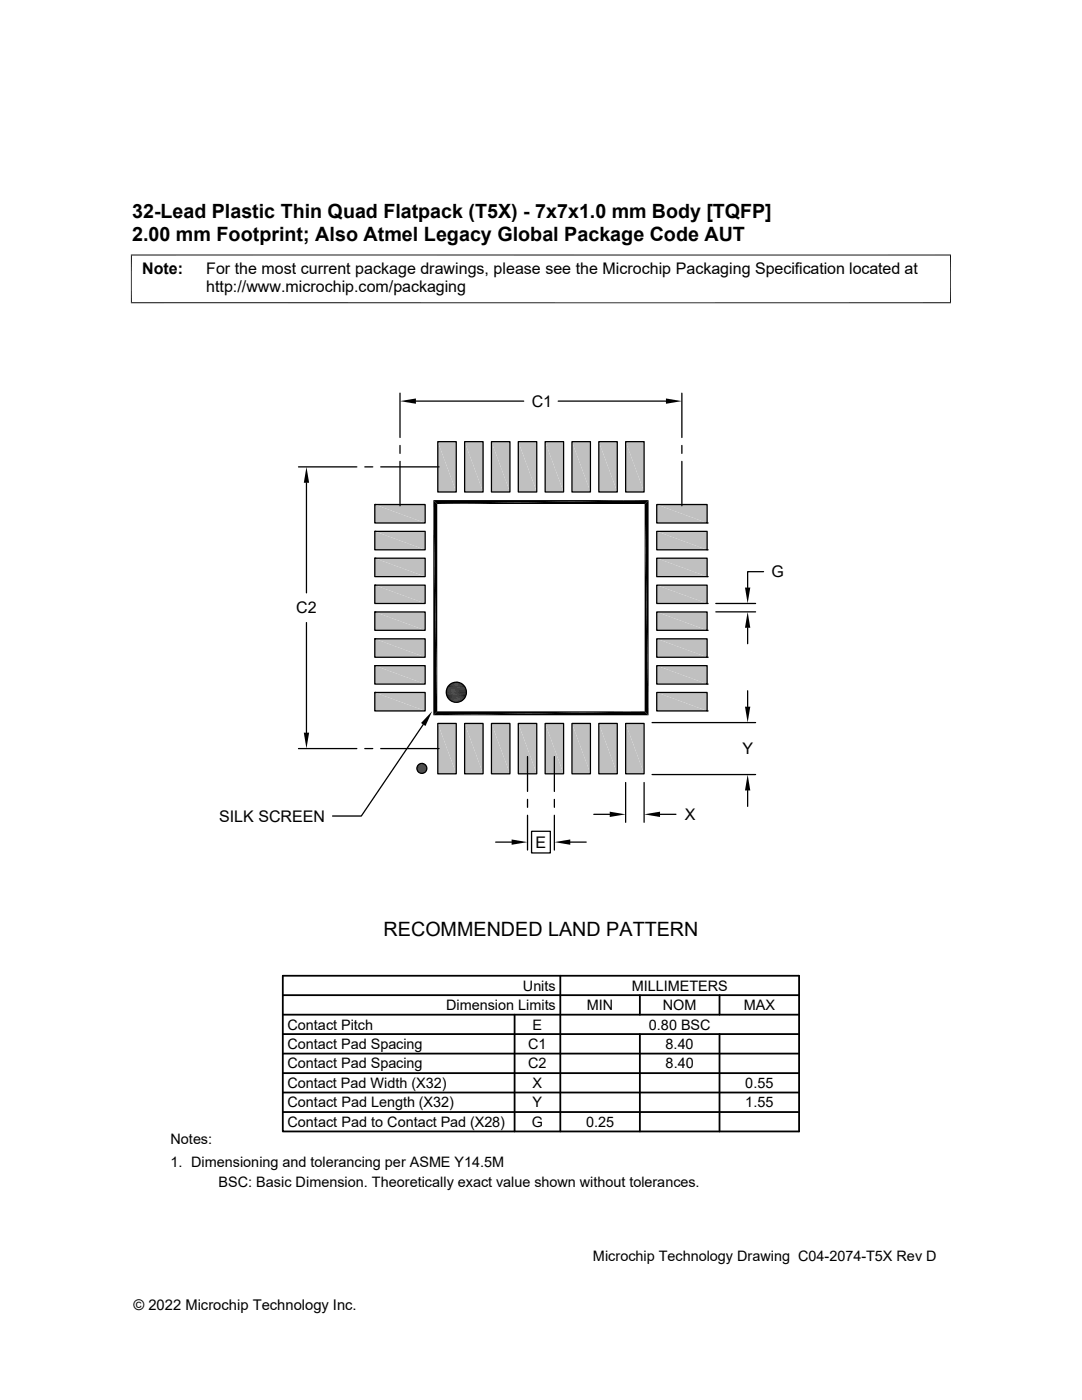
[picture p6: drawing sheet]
<svg xmlns="http://www.w3.org/2000/svg" width="216mm" height="279mm" viewBox="0 0 216 279" stroke-linecap="round" stroke-linejoin="round" font-family="sans-serif">
<g fill="#c0c0c0">
<path d="M124.8 88.1l3.7 10.1h-3.7z"/>
<path d="M124.8 88.1h3.7v10.1z"/>
<path d="M119.5 88.1l3.7 10.1h-3.7z"/>
<path d="M119.5 88.1h3.7v10.1z"/>
<path d="M114.1 88.1l3.7 10.1h-3.7z"/>
<path d="M114.1 88.1h3.7v10.1z"/>
<path d="M108.8 88.1l3.7 10.1h-3.7z"/>
<path d="M108.8 88.1h3.7v10.1z"/>
<path d="M103.4 88.1l3.7 10.1h-3.7z"/>
<path d="M103.4 88.1h3.7v10.1z"/>
<path d="M98.1 88.1l3.6 10.1h-3.6z"/>
<path d="M98.1 88.1h3.6v10.1z"/>
<path d="M92.7 88.1l3.7 10.1h-3.7z"/>
<path d="M92.7 88.1h3.7v10.1z"/>
<path d="M87.4 88.1l3.6 10.1h-3.6z"/>
<path d="M87.4 88.1h3.6v10.1z"/>
<path d="M131 100.7l10.1 3.7h-10.1z"/>
<path d="M131 100.7h10.1v3.7z"/>
<path d="M74.8 100.7l10 3.7h-10z"/>
<path d="M74.8 100.7h10v3.7z"/>
<path d="M131 106l10.1 3.7h-10.1z"/>
<path d="M131 106h10.1v3.7z"/>
<path d="M74.8 106l10 3.7h-10z"/>
<path d="M74.8 106h10v3.7z"/>
<path d="M131 111.4l10.1 3.7h-10.1z"/>
<path d="M131 111.4h10.1v3.7z"/>
<path d="M74.8 111.4l10 3.7h-10z"/>
<path d="M74.8 111.4h10v3.7z"/>
<path d="M131 116.8l10.1 3.6h-10.1z"/>
<path d="M131 116.8h10.1v3.6z"/>
<path d="M74.8 116.8l10 3.6h-10z"/>
<path d="M74.8 116.8h10v3.6z"/>
<path d="M131 122.1l10.1 3.7h-10.1z"/>
<path d="M131 122.1h10.1v3.7z"/>
<path d="M74.8 122.1l10 3.7h-10z"/>
<path d="M74.8 122.1h10v3.7z"/>
<path d="M131 127.5l10.1 3.7h-10.1z"/>
<path d="M131 127.5h10.1v3.7z"/>
<path d="M74.8 127.5l10 3.7h-10z"/>
<path d="M74.8 127.5h10v3.7z"/>
<path d="M131 132.8l10.1 3.7h-10.1z"/>
<path d="M131 132.8h10.1v3.7z"/>
<path d="M74.8 132.8l10 3.7h-10z"/>
<path d="M74.8 132.8h10v3.7z"/>
<path d="M131 138.2l10.1 3.7h-10.1z"/>
<path d="M131 138.2h10.1v3.7z"/>
<path d="M74.8 138.2l10 3.7h-10z"/>
<path d="M74.8 138.2h10v3.7z"/>
<path d="M124.8 144.4l3.7 10h-3.7z"/>
<path d="M124.8 144.4h3.7v10z"/>
<path d="M119.5 144.4l3.7 10h-3.7z"/>
<path d="M119.5 144.4h3.7v10z"/>
<path d="M114.1 144.4l3.7 10h-3.7z"/>
<path d="M114.1 144.4h3.7v10z"/>
<path d="M108.8 144.4l3.7 10h-3.7z"/>
<path d="M108.8 144.4h3.7v10z"/>
<path d="M103.4 144.4l3.7 10h-3.7z"/>
<path d="M103.4 144.4h3.7v10z"/>
<path d="M98.1 144.4l3.6 10h-3.6z"/>
<path d="M98.1 144.4h3.6v10z"/>
<path d="M92.7 144.4l3.7 10h-3.7z"/>
<path d="M92.7 144.4h3.7v10z"/>
<path d="M87.4 144.4l3.6 10h-3.6z"/>
<path d="M87.4 144.4h3.6v10z"/>
</g>
<g fill="none" stroke="#000" stroke-width=".25">
<path d="M79.8 78.5v8.8M136.1 78.5v8.8M59.6 93.2h11.6M61.2 96.4v21.9M72.8 93.2h1.6M76 93.2h11.6M79.8 88.9v1.6M79.8 92.1v8.8M83 80.1h21.5M87.4 88.1h3.6v10.1h-3.6zM92.7 88.1h3.7v10.1h-3.7zM98.1 88.1h3.6v10.1h-3.6z"/>
<path d="M103.4 88.1h3.7v10.1h-3.7zM108.8 88.1h3.7v10.1h-3.7zM111.4 80.1h21.5M114.1 88.1h3.7v10.1h-3.7zM119.5 88.1h3.7v10.1h-3.7zM124.8 88.1h3.7v10.1h-3.7zM136.1 88.9v1.6M136.1 92.1v8.8M74.8 100.7h10v3.7h-10zM74.8 100.7h.1M74.8 106h10v3.7h-10zM74.8 106h.1"/>
<path d="M74.8 111.4h10v3.7h-10zM74.8 111.4h.1M74.8 116.8h10v3.6h-10zM74.8 116.8h.1M131 116.8h10.1v3.6h-10.1zM131 111.4h10.1v3.7h-10.1zM131 106h10.1v3.7h-10.1zM131 100.7h10.1v3.7h-10.1zM141.1 115.1h.1M141.1 109.7h.1M141.1 104.4h.1M152.4 114.1h-3.2v3.2"/>
<path d="M61.2 124.2v22M74.8 122.1h10v3.7h-10zM74.8 122.1h.1M74.8 127.5h10v3.7h-10zM74.8 127.5h.1M74.8 132.8h10v3.7h-10zM74.8 132.8h.1M74.8 138.2h10v3.7h-10zM74.8 138.2h.1M131 138.2h10.1v3.7h-10.1zM131 132.8h10.1v3.7h-10.1zM131 127.5h10.1v3.7h-10.1z"/>
<path d="M131 122.1h10.1v3.7h-10.1zM141.1 136.5h.1M141.1 131.2h.1M141.1 125.8h.1M141.1 120.4h.1M142.8 122.1h8M142.8 120.4h8M149.2 125.3v3.2M149.2 137.9v3.1M59.6 149.4h11.6M72.8 149.4h1.6M76 149.4h11.6"/>
<path d="M84.5 144.6l-12.4 18.3h-5.7M87.4 144.4h3.6v10h-3.6zM92.7 144.4h3.7v10h-3.7zM98.1 144.4h3.6v10h-3.6zM103.4 144.4h3.7v10h-3.7zM105.3 151v6.9M105.3 159.5v1.6M108.8 144.4h3.7v10h-3.7zM110.6 151v6.9M110.6 159.5v1.6M114.1 144.4h3.7v10h-3.7zM119.5 144.4h3.7v10h-3.7z"/>
<path d="M124.8 144.4h3.7v10h-3.7zM124.8 156.2v7.9M128.5 156.2v7.9M130.1 154.6h20.7M130.1 144.2h20.7M141.1 141.9h.1M149.2 157.8v3.1M98.9 168.1h3.2M105.3 162.7v7M106.1 165.9h3.7v4.3h-3.7zM110.6 162.7v7M113.8 168.1h3.2"/>
<path d="M118.5 162.5h3.2M131.7 162.5h3.2"/>
<circle cx="91.1" cy="138.2" r="2.01"/>
<circle cx="84.2" cy="153.4" r=".99"/>
</g>
<g fill="none" stroke="#000" stroke-width=".36">
<path d="M56.4 194.7h103v31.1h-103zM56.4 198.6h103M111.8 194.7v31.1M127.7 198.6v3.9M143.6 198.6v3.9M56.4 202.5h103M56.4 210.3h103M56.4 206.4h103M56.4 214.2h103M56.4 218h103M102.7 202.5v23.3M127.7 206.4v19.4"/>
<path d="M143.6 206.4v19.4M56.4 221.9h103"/>
</g>
<g fill="#000">
<path d="M79.8 80.1l3.2-.6v1.1zM132.9 79.5l3.2 .6-3.2 .5zM61.2 93.2l.5 3.2h-1.1zM86.5 99.8h42.9l-42.2 .8zM128.6 100.6l.8-.8v42.9zM87.2 100.6l42.2-.8-.8 .8zM128.6 100.6l.8 42.1-.8-.7zM148.7 117.3h1l-.5 3.1zM90 139.9l1.9 .1zM90.2 136.3l1.9 .1zM90.2 136.3h1.7zM90.4 136.2l1.5 .1z"/>
<path d="M90.4 136.2h1.3zM90.6 136.2h1.1zM90.6 136.2h.9zM90.8 136.1l.7 .1zM90.8 136.1h.5zM149.2 122.1l.5 3.2h-1zM60.6 146.2h1.1l-.5 3.2zM83.2 153.5l2 .1zM83.2 153.5h2zM83.2 153.1l2 .1h-2zM83.2 153.1h2v.1zM83.2 153.6l1.9 .1h-1.9z"/>
<path d="M83.2 153.6h2l-.1 .1zM83.2 153l2 .1zM83.2 153.7l1.9 .1zM83.2 153.7h1.9zM83.3 152.9l1.8 .1zM83.3 153.8l1.7 .1zM83.3 153.8h1.8zM83.3 152.8l1.8 .1h-1.8zM83.3 152.8l1.8 .1zM83.3 153.9l1.7 .1zM83.3 153.9h1.7zM83.4 152.7l1.6 .1z"/>
<path d="M83.4 154l1.5 .1zM83.4 154h1.6zM83.4 152.7h1.6zM83.5 152.7h1.5zM83.5 154.1h1.3zM83.5 154.1h1.4zM83.5 152.6l1.4 .1h-1.4zM83.5 152.6l1.4 .1zM83.5 154.1l1.3 .1zM83.5 152.6h1.3zM83.6 152.5l1.2 .1zM83.6 154.2h1.1z"/>
<path d="M83.6 154.2h1.2zM83.6 152.5h1.2zM83.7 152.5h1.1zM83.7 154.2l.9 .1zM83.7 154.2h1zM83.7 152.5h1zM83.8 152.4l.9 .1zM83.8 154.3h.7zM83.8 154.3h.8zM83.8 152.4h.8zM83.8 154.3h.6zM83.8 152.4h.7z"/>
<path d="M84 152.4h.5zM84 154.3h.3zM84 154.3h.4zM86.2 141.9l-1.3 3-.9-.6zM84 152.4h.4zM84 152.3l.4 .1zM84 152.3h.3zM86.5 99.8l.7 42.2-.7 .7zM86.5 99.8l.7 .8v41.4zM90.2 140l1.5 .1zM90.2 140h1.7zM90.4 140.1h1.1z"/>
<path d="M90.4 140.1h1.3zM90.6 140.1l.7 .1zM90.6 140.1h.9zM90.8 140.2h.5zM87.2 142h41.4l-42.1 .7zM86.5 142.7l42.1-.7 .8 .7zM149.2 154.6l.5 3.2h-1zM148.7 141h1l-.5 3.2zM102.1 167.5l3.2 .6-3.2 .5zM110.6 168.1l3.2-.6v1.1zM121.7 162l3.1 .5-3.1 .5zM128.5 162.5l3.2-.5v1z"/>
</g>
<g fill="none" stroke="#000" stroke-width=".2">
<path d="M26.1 50.9h163.7M26.2 50.8v9.7M189.7 50.8v9.7M26.1 60.4h163.7M89 137.9h4.1M89 138.1h4.1M89 138.5h4.1M89.1 138.6h3.9M89.1 137.7h3.9M89.1 137.5h3.9M89.1 138.8h3.9M89.2 139h3.7"/>
<path d="M89.2 137.3h3.7M89.2 137.1h3.7M89.2 139.2h3.7M89.3 139.3h3.5M89.3 137h3.5M89.5 136.8h3.1M89.5 139.5h3.1M89.6 139.6h2.9M89.6 136.7h2.9M89.7 139.8h2.7M89.7 136.6h2.7M89.9 136.5h2.3"/>
<path d="M89.9 139.9h2.3M90 136.4h2.1M90 140h2.1M83.2 153.2h2M83.2 153.3h2M83.2 153.4h2M83.2 153.5h2"/>
</g>
<path d="M89 138.3h4.1" fill="none" stroke="#000" stroke-width=".21"/>
<g font-size="3.9">
<text x="26.4" y="43.5">32-Lead Plastic Thin Quad Flatpack (T5X) - 7x7x1.0 mm Body [TQFP]</text>
<text x="26.4" y="48.1">2.00 mm Footprint; Also Atmel Legacy Global Package Code AUT</text>
<text x="76.5" y="186.7">RECOMMENDED LAND PATTERN</text>
</g>
<g font-size="3.2">
<text x="28.4" y="54.7">Note:</text>
<text x="41.1" y="58.3">http://www.microchip.com/packaging</text>
<text x="41.1" y="54.7">For the most current package drawings, please see the Microchip Packaging Specification located at</text>
<text x="106.1" y="81.2">C1</text>
<text x="154" y="115.2">G</text>
<text x="59.1" y="122.4">C2</text>
<text x="148.1" y="150.5">Y</text>
<text x="43.7" y="164">SILK SCREEN</text>
<text x="136.6" y="163.7">X</text>
<text x="106.8" y="169.2">E</text>
</g>
<g font-size="2.9">
<text x="104.3" y="197.7">Units</text>
<text x="126" y="197.7">MILLIMETERS</text>
<text x="89" y="201.6">Dimension Limits</text>
<text x="117.1" y="201.6">MIN</text>
<text x="132.3" y="201.6">NOM</text>
<text x="148.4" y="201.6">MAX</text>
<text x="57.3" y="205.5">Contact Pitch</text>
<text x="57.3" y="209.4">Contact Pad Spacing</text>
<text x="105.4" y="209.4">C1</text>
<text x="106.3" y="205.5">E</text>
<text x="129.5" y="205.5">0.80 BSC</text>
<text x="132.8" y="209.4">8.40</text>
<text x="57.3" y="213.2">Contact Pad Spacing</text>
<text x="105.4" y="213.2">C2</text>
<text x="132.8" y="213.2">8.40</text>
<text x="57.3" y="221">Contact Pad Length (X32)</text>
<text x="57.3" y="217.1">Contact Pad Width (X32)</text>
<text x="106.3" y="221">Y</text>
<text x="106.3" y="217.1">X</text>
<text x="148.7" y="221">1.55</text>
<text x="148.7" y="217.1">0.55</text>
<text x="57.3" y="224.9">Contact Pad to Contact Pad (X28)</text>
<text x="106.1" y="224.9">G</text>
<text x="116.9" y="224.9">0.25</text>
<text x="34" y="228.3">Notes:</text>
<text x="34" y="232.9">1. Dimensioning and tolerancing per ASME Y14.5M</text>
<text x="43.6" y="237">BSC: Basic Dimension. Theoretically exact value shown without tolerances.</text>
<text x="118.3" y="251.7">Microchip Technology Drawing C04-2074-T5X Rev D</text>
<text x="26.6" y="261.3">© 2022 Microchip Technology Inc.</text>
</g>
</svg>
